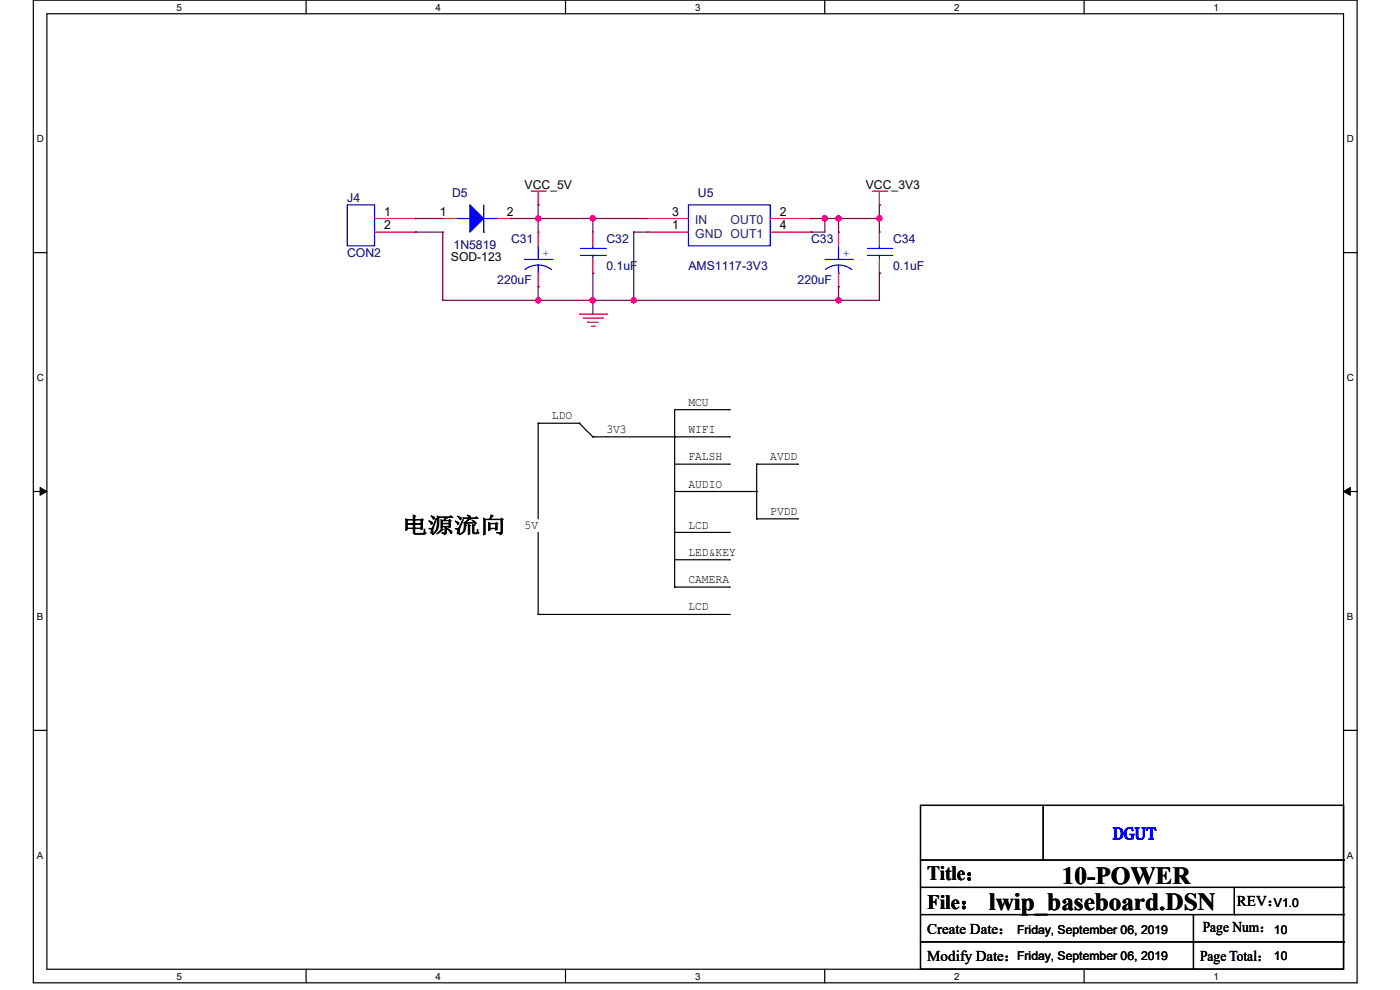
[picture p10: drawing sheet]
<svg xmlns="http://www.w3.org/2000/svg" width="297mm" height="210mm" viewBox="0 0 297 210" stroke-linecap="round" stroke-linejoin="round" font-family="sans-serif">
<path d="M7.1 0h280.8v208.5h-280.8zM9.9 2.9h275.1v202.7h-275.1z" fill="none" stroke="#000" stroke-width=".25"/>
<g fill="#fff">
<path d="M37.4 .3h1.2v2.4h-1.2z"/>
<path d="M37.4 205.9h1.2v2.3h-1.2z"/>
</g>
<path d="M64.9 0v2.9M64.9 205.6v2.9" fill="none" stroke="#000" stroke-width=".25"/>
<g fill="#fff">
<path d="M92.4 .3h1.2v2.4h-1.2z"/>
<path d="M92.4 205.9h1.2v2.3h-1.2z"/>
</g>
<path d="M120 0v2.9M120 205.6v2.9" fill="none" stroke="#000" stroke-width=".25"/>
<g fill="#fff">
<path d="M147.4 .3h1.2v2.4h-1.2z"/>
<path d="M147.4 205.9h1.2v2.3h-1.2z"/>
</g>
<path d="M175 0v2.9M175 205.6v2.9" fill="none" stroke="#000" stroke-width=".25"/>
<g fill="#fff">
<path d="M202.4 .3h1.2v2.4h-1.2z"/>
<path d="M202.4 205.9h1.2v2.3h-1.2z"/>
</g>
<path d="M230 0v2.9M230 205.6v2.9" fill="none" stroke="#000" stroke-width=".25"/>
<g fill="#fff">
<path d="M257.5 .3h1.1v2.4h-1.1z"/>
<path d="M257.5 205.9h1.1v2.3h-1.1z"/>
<path d="M7.8 28.2h1.5v2.4h-1.5z"/>
<path d="M285.7 28.2h1.5v2.4h-1.5z"/>
<path d="M7.8 78.9h1.5v2.3h-1.5z"/>
<path d="M285.7 78.9h1.5v2.3h-1.5z"/>
</g>
<path d="M7.1 53.6h2.8M285 53.6h2.9" fill="none" stroke="#000" stroke-width=".25"/>
<g fill="#fff">
<path d="M7.8 129.6h1.3v2.3h-1.3z"/>
<path d="M285.7 129.6h1.4v2.3h-1.4z"/>
</g>
<path d="M7.1 104.3h2.8M285 104.3h2.9" fill="none" stroke="#000" stroke-width=".25"/>
<path d="M8.5 103.4l1.4 .9-1.4 .8zM285 104.3l1.5-.9v1.7z" fill="#000" stroke="#000" stroke-width=".21"/>
<g fill="#fff">
<path d="M7.8 180.3h1.3v2.3h-1.3z"/>
<path d="M285.7 180.3h1.4v2.3h-1.4z"/>
</g>
<g fill="none" stroke="#000" stroke-width=".25">
<path d="M114.2 89.8h.1M114.2 89.8v20.3M114.2 89.8h8.7M122.9 89.8h.1M122.9 89.8l2.9 2.9M125.8 92.7h.1M125.8 92.7h28.9M143.1 92.7h.1M143.1 98.5h11.6M154.7 92.7h.1M154.7 98.5h.1M154.7 86.9h.1"/>
<path d="M154.7 86.9h-11.6v37.6M160.5 98.5h.1M160.5 98.5v11.6M160.5 98.5h8.7M169.2 98.5h.1M114.2 112.9v17.4M143.1 104.3h17.4M143.1 112.9h11.6M143.1 118.7h11.6M154.7 112.9h.1M154.7 118.7h.1M160.5 104.3h.1"/>
<path d="M160.5 110.1h.1M160.5 110.1h8.7M169.2 110.1h.1M114.2 130.3h.1M114.2 130.3h40.5M143.1 124.5h.1M143.1 124.5h11.6M154.7 124.5h.1M154.7 130.3h.1M7.1 154.9h2.8M285 154.9h2.9M195.3 170.9h89.7v34.7h-89.7z"/>
<path d="M221.3 170.9v11.6M195.3 182.5h89.7M195.3 188.3h89.7M195.3 194h89.7M195.3 199.8h89.7M221.3 182.5h.1M253.2 194v11.6M261.9 194h.1M261.9 188.3v5.7M285 182.5h.1M285 188.3h.1M285 194h.1"/>
<path d="M285 199.8h.1M253.2 205.6h.1"/>
</g>
<g fill="none" stroke="#f00" stroke-width=".25">
<path d="M79.5 46.4h8.6M79.5 49.2h8.6M88.1 46.4h.1M88.1 49.2h.1M93.9 46.4h.1M93.9 46.4h2.9M105.5 46.4h2.9M108.4 46.4h.1M112.7 40.6h3M114.2 43.5h.1M114.2 49.2h.1M114.2 40.6v2.9"/>
<path d="M114.2 49.2v3M114.2 58v2.8M115.7 40.6h.1M125.8 49.2h.1M125.8 58h.1M125.8 49.2v3M125.8 55v3M137.4 46.4h.1M137.4 49.2h.1M137.4 46.4h8.6M137.4 49.2h8.6M163.4 46.4h8.7"/>
<path d="M163.4 49.2h8.7M172.1 46.4h.1M172.1 49.2h.1M177.9 49.2h.1M177.9 49.2v3M177.9 58v2.8M185.1 40.6h2.9M186.6 43.5h.1M186.6 49.2h.1M186.6 58h.1M186.6 40.6v2.9M186.6 49.2v3"/>
<path d="M186.6 55v3M188 40.6h.1M114.2 60.8h.1M122.9 66.6h5.8M123.7 67.5h4.1M124.6 68.4h.1M124.6 68.4h2.3M125.5 69.2h.6M126.1 69.2h.1M127.8 67.5h.1M128.7 66.6h.1M177.9 60.8h.1"/>
</g>
<g fill="none" stroke="#00f" stroke-width=".25">
<path d="M73.7 43.5h5.8v8.7h-5.8zM96.8 46.4h.1M96.8 46.4h2.9M102.6 49.2h.1M102.6 46.4h2.9M102.6 43.5v5.7M105.5 46.4h.1M111.3 55h5.8M114.2 58h.1M114.2 55h.1M114.2 56.2l1.5 .3 1.3 .7M114.2 56.2l-1.5 .3-1.3 .7"/>
<path d="M114.2 52.2v2.8M114.2 56.2v1.8M117.1 55h.1M123.1 54.2h5.3M123.1 52.7h5.3M125.8 52.7h.1M125.8 54.2h.1M125.8 52.2v.5M125.8 54.2v.8M128.4 54.2h.1M128.4 52.7h.1M146 43.5h17.4v8.7h-17.4z"/>
<path d="M175 55h5.8M177.9 58h.1M177.9 55h.1M177.9 56.2l1.5 .3 1.3 .7M177.9 56.2l-1.5 .3-1.3 .7M177.9 52.2v2.8M177.9 56.2v1.8M180.8 55h.1M184 54.2h5.2M184 52.7h5.2M186.6 52.7h.1M186.6 54.2h.1"/>
<path d="M186.6 52.2v.5M186.6 54.2v.8M189.2 54.2h.1M189.2 52.7h.1"/>
</g>
<path d="M99.7 43.5l2.9 2.9-2.9 2.8z" fill-rule="evenodd" fill="#00f" stroke="#00f" stroke-width=".25"/>
<g fill="none" stroke="#800040" stroke-width=".25">
<path d="M88.1 49.2h.1M88.1 46.4h.1M88.1 46.4h5.8M88.1 49.2h5.8M93.9 49.2h.1M93.9 49.2v14.5M108.4 46.4h.1M108.4 46.4h29M114.2 43.5h.1M114.2 46.4h.1M114.2 43.5v5.7M125.8 46.4h.1"/>
<path d="M125.8 58h.1M125.8 46.4v2.8M125.8 58v8.6M134.5 49.2h.1M134.5 49.2h2.9M134.5 49.2v14.5M172.1 46.4h.1M172.1 49.2h.1M172.1 46.4h14.5M175 46.4h.1M175 46.4v2.8h-2.9M177.9 46.4h.1"/>
<path d="M177.9 46.4v2.8M186.6 58h.1M186.6 43.5h.1M186.6 46.4h.1M186.6 58v5.7h-92.7M186.6 43.5v5.7M93.9 63.7h.1M114.2 63.7h.1M114.2 60.8h.1M114.2 60.8v2.9M125.8 63.7h.1M134.5 63.7h.1"/>
<path d="M177.9 60.8h.1M177.9 63.7h.1M177.9 60.8v2.9"/>
</g>
<g fill="#f0f" stroke="#f0f" stroke-width=".25">
<circle cx="177.9" cy="63.7" r=".55"/>
<circle cx="134.5" cy="63.7" r=".55"/>
<circle cx="175" cy="46.3" r=".55"/>
<circle cx="125.8" cy="46.3" r=".56"/>
<circle cx="114.2" cy="46.3" r=".55"/>
<circle cx="125.8" cy="63.7" r=".56"/>
<circle cx="114.2" cy="63.7" r=".55"/>
<circle cx="186.6" cy="46.3" r=".55"/>
<circle cx="177.9" cy="46.3" r=".55"/>
</g>
<g font-size="5.2">
<text x="225.3" y="187.5">10-POWER</text>
<text x="209.8" y="193">lwip_baseboard.DSN</text>
</g>
<text font-size="4.6" x="85.2" y="113">电源流向</text>
<g font-size="4.3">
<text x="196.7" y="186.7">Title：</text>
<text x="196.7" y="192.7">File：</text>
</g>
<text font-size="3.7" fill="#00f" x="236.1" y="178.1">DGUT</text>
<g font-size="3.2">
<text x="255.2" y="197.7">Page Num：</text>
<text x="262.4" y="192.2">REV：</text>
<text x="196.7" y="203.8">Modify Date：</text>
<text x="196.7" y="198">Create Date：</text>
<text x="254.6" y="203.8">Page Total：</text>
</g>
<g font-size="2.6" fill="#000080">
<text x="95.9" y="41.7">D5</text>
<text x="148.1" y="41.7">U5</text>
<text x="73.7" y="42.9">J4</text>
<text x="96.2" y="52.7">1N5819</text>
<text x="108.4" y="51.6">C31</text>
<text x="128.6" y="51.6">C32</text>
<text x="172.1" y="51.6">C33</text>
<text x="189.5" y="51.6">C34</text>
<text x="73.7" y="54.5">CON2</text>
<text x="128.6" y="57.4">0.1uF</text>
<text x="146" y="57.4">AMS1117-3V3</text>
<text x="189.5" y="57.4">0.1uF</text>
<text x="105.5" y="60.3">220uF</text>
<text x="169.2" y="60.3">220uF</text>
</g>
<g font-size="2.6">
<text x="111.3" y="40">VCC_5V</text>
<text x="183.7" y="40">VCC_3V3</text>
<text x="81.5" y="45.7">1</text>
<text x="93.3" y="45.7">1</text>
<text x="107.5" y="45.7">2</text>
<text x="142.6" y="45.7">3</text>
<text x="165.4" y="45.7">2</text>
<text x="81.5" y="48.6">2</text>
<text x="142.6" y="48.6">1</text>
<text x="165.4" y="48.6">4</text>
<text x="95.7" y="55.3">SOD-123</text>
<text x="117.1" y="89">LDO</text>
<text x="146.1" y="86.1">MCU</text>
<text x="128.7" y="91.9">3V3</text>
<text x="146.1" y="91.9">WIFI</text>
<text x="146.1" y="97.7">FALSH</text>
<text x="163.4" y="97.7">AVDD</text>
<text x="146.1" y="103.5">AUDIO</text>
<text x="111.3" y="112.1">5V</text>
<text x="146.1" y="112.1">LCD</text>
<text x="163.4" y="109.2">PVDD</text>
<text x="146.1" y="117.9">LED&amp;KEY</text>
<text x="146.1" y="123.7">CAMERA</text>
<text x="146.1" y="129.5">LCD</text>
<text x="270.3" y="192.3">V1.0</text>
<text x="215.8" y="198.1">Friday, September 06, 2019</text>
<text x="215.8" y="203.6">Friday, September 06, 2019</text>
<text x="270.3" y="198.1">10</text>
<text x="270.3" y="203.6">10</text>
</g>
<g font-size="2.6" fill="#004080">
<text x="147.5" y="47.5">IN</text>
<text x="155" y="47.5">OUT0</text>
<text x="147.5" y="50.4">GND OUT1</text>
</g>
<g font-size="2.6" fill="#00f">
<text x="115.1" y="54.5">+</text>
<text x="178.8" y="54.5">+</text>
</g>
<g font-size="2.1">
<text x="37.4" y="2.2">5</text>
<text x="92.4" y="2.2">4</text>
<text x="147.4" y="2.2">3</text>
<text x="202.4" y="2.2">2</text>
<text x="257.5" y="2.2">1</text>
<text x="7.8" y="30.1">D</text>
<text x="285.8" y="30.1">D</text>
<text x="7.8" y="80.8">C</text>
<text x="285.8" y="80.8">C</text>
<text x="7.8" y="131.5">B</text>
<text x="285.8" y="131.5">B</text>
<text x="7.8" y="182.2">A</text>
<text x="285.8" y="182.2">A</text>
<text x="37.4" y="207.8">5</text>
<text x="92.4" y="207.8">4</text>
<text x="147.4" y="207.8">3</text>
<text x="202.4" y="207.8">2</text>
<text x="257.5" y="207.8">1</text>
</g>
</svg>
